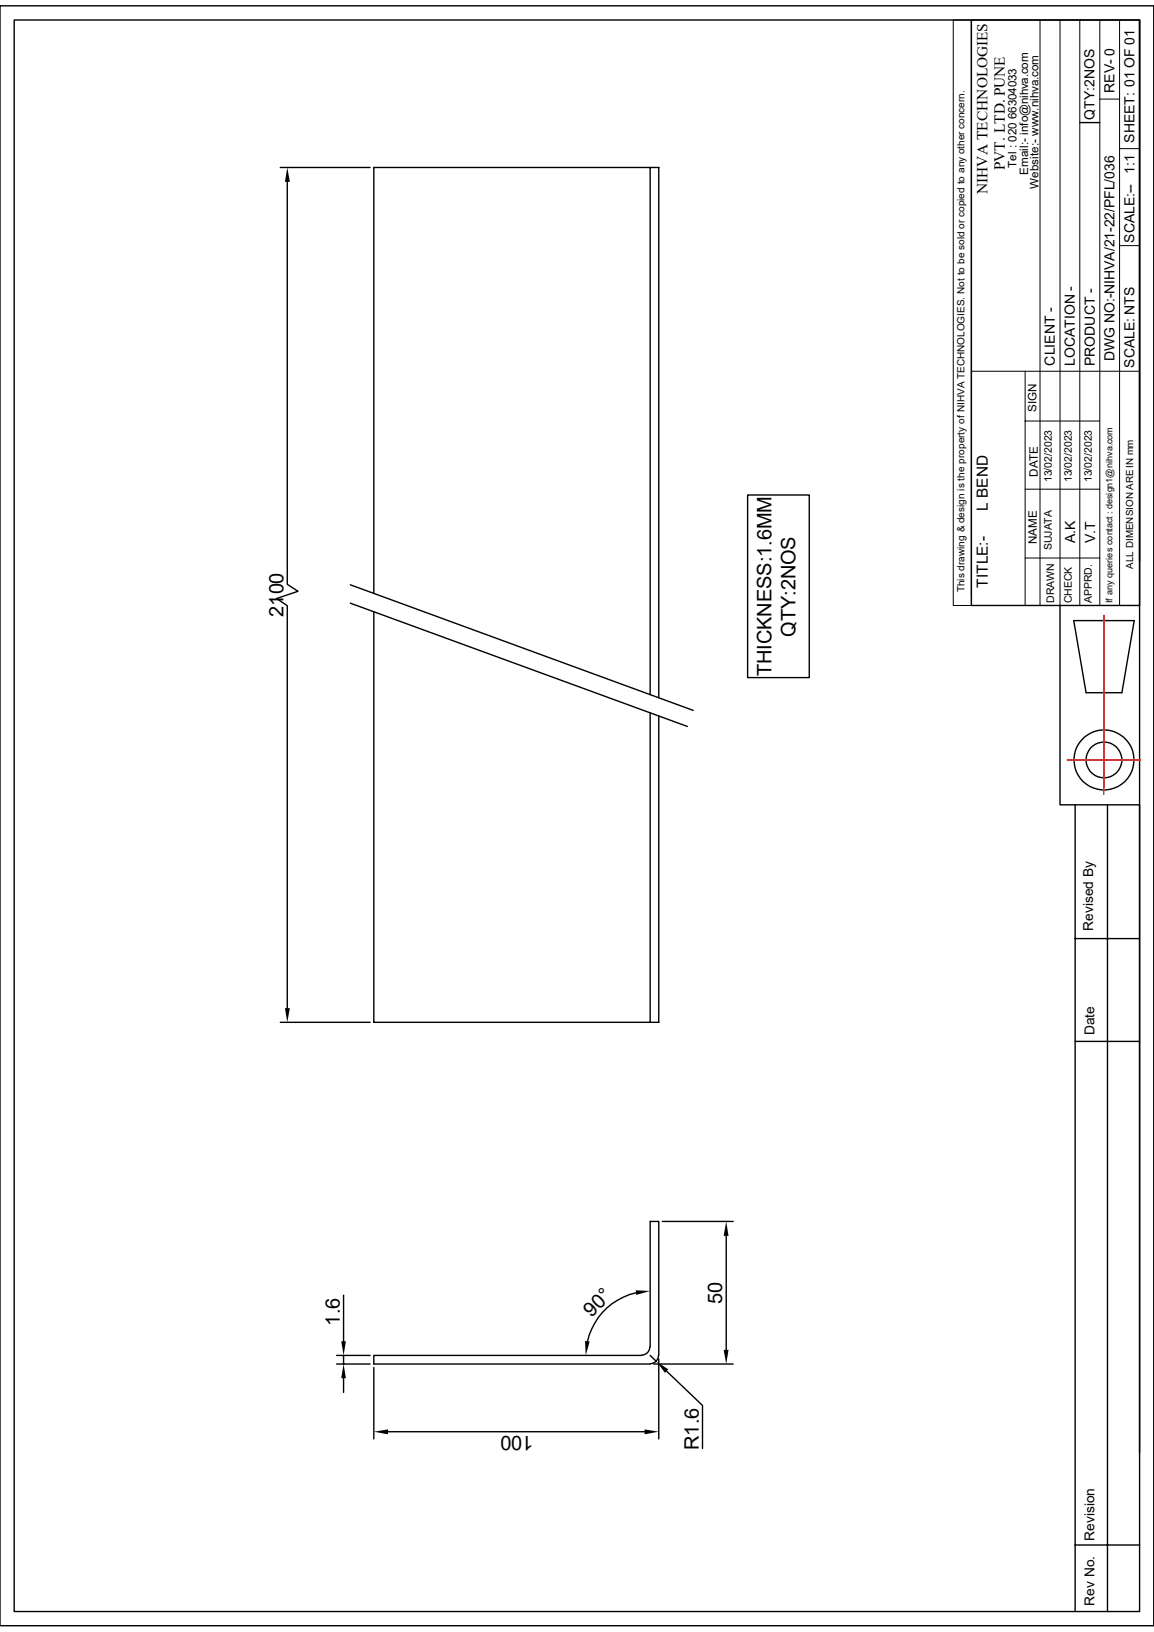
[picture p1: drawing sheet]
<svg xmlns="http://www.w3.org/2000/svg" width="210mm" height="297mm" viewBox="0 0 210 297" stroke-linecap="round" stroke-linejoin="round" font-family="sans-serif">
<g fill="none" stroke="#000" stroke-width=".25">
<path d="M0 1.1h210v294.8h-210zM2.6 3.6h204.8v289.7h-204.8zM176.8 3.6h30.6v106.6h-30.6zM207.4 3.6v98.6M51 30.5h16.4M52.3 33.1v73.2l1.9 1.3-3.9 1.3 2 1.3v73.3M118.3 30.5v95.9M196.5 22.3h3.7M136.1 90.1h11.2v33.2h-11.2zM63.8 109.8l61.3 22.4M63.8 106.4l62.4 22.9M68 108v-77.5h51.9v96.5"/>
<path d="M68 111.3v74.8h51.9v-55.8M192.9 110.2v36.3h14.5v117.8M195.4 112.9h11l-2.2 13.2h-6.5zM118.3 129.7v56.4M195.7 146.5v146.8M201.5 146.5v146.8M195.7 170.8h11.7M51 186.1h16.4M195.7 189.5h11.7M62.5 235.7v8.4M115.7 235.3a11.6 11.6 0 0 0-8.8 8.8M120.5 222.3h12.9"/>
<path d="M132.2 224.9v20.8M61.3 248.2h6.1M61.3 246.7h6.1M62.5 246.7v1.5M62.5 250.8v2.6M68 248.9v13M116.8 246.7h-48.8v1.5h50.3M118.3 245.1a1.55 1.55 0 0 1-1.5 1.5M118.3 245.1v-22.8h1.6v24.4M118.3 246.7l1.2 1.1M119 248.2h14.4M119.8 246.7a1.55 1.55 0 0 1-1.5 1.5"/>
<path d="M119.9 247.3v14.6M121.3 249.6l6.5 6.2v7.8M70.6 260.6h46.7M195.7 281.2h11.7"/>
<circle cx="200.9" cy="138.3" r="3.3"/>
<circle cx="200.9" cy="138.3" r="5.5"/>
</g>
<g fill="none" stroke="#000" stroke-width=".18">
<path d="M173.5 3.6h3.3v106.6h-3.3zM176.8 3.6v104.8M189.3 3.6v106.6M192.9 3.6v106.6M196.5 3.6v106.6M200.2 18h3.6M200.2 3.6v106.6M203.8 3.6v106.6M203.8 27.1h3.6M203.8 44.7h3.6M176.8 67.6h30.6M186.6 67.6v42.6"/>
<path d="M186.6 76.6h13.6M186.6 89h13.6M176.8 110.2h30.6M186.6 101.6h13.6"/>
</g>
<g fill="none" stroke="#f00" stroke-width=".25">
<path d="M200.9 112v.5M200.9 112.6v.2M200.9 112.9v.6M200.9 113.7v.1M200.9 114v.6M200.9 114.7v.2M200.9 115v.6M200.9 115.7v.2M200.9 116v.7M200.9 116.8v.1M200.9 117.1v.6M200.9 117.8v.2"/>
<path d="M200.9 118.1v.6M200.9 118.9v.1M200.9 119.1v.7M200.9 119.9v.2M194.2 138.3h.8M195.2 138.3h.1M195.4 138.3h.6M196.2 138.3h.1M196.4 138.3h.7M197.2 138.3h.2M197.5 138.3h.6M198.2 138.3h.2"/>
<path d="M198.5 138.3h.7M199.3 138.3h.1M199.6 138.3h.6M200.3 138.3h.1M200.6 138.3h.7M200.9 120.2v.6M200.9 120.9v.2M200.9 121.2v.6M200.9 122v.1M200.9 122.3v.6M200.9 123v.1M200.9 123.3v.6"/>
<path d="M200.9 124v.2M200.9 124.3v.7M200.9 125.1v.1M200.9 125.3v.7M200.9 126.1v.2M200.9 126.4v.6M200.9 127.2v.1M200.9 127.4v.7M200.9 128.2v.2M200.9 128.5v.6M200.9 129.2v.2M200.9 129.5v.6"/>
<path d="M200.9 130.3v.1M200.9 130.6v.6M200.9 131.3v.1M200.9 131.6v.6M200.9 132.3v.2M200.9 132.6v.7M200.9 133.4v.1M200.9 133.6v.7M200.9 134.4v.2M200.9 134.7v.6M200.9 135.5v.1M200.9 135.7v.7"/>
<path d="M200.9 136.5v.2M200.9 136.8v.6M200.9 137.5v.2M200.9 137.8v.6M200.9 138.6v.1M200.9 138.9v.6M200.9 139.6v.1M200.9 139.9v.6M201.4 138.3h.1M201.6 138.3h.7M202.4 138.3h.1M202.6 138.3h.7"/>
<path d="M203.5 138.3h.1M203.7 138.3h.6M204.5 138.3h.1M204.7 138.3h.7M205.5 138.3h.2M205.8 138.3h.6M206.5 138.3h.2M206.8 138.3h.8M200.9 143.8v.1M200.9 144v.6M200.9 143v.6M200.9 140.6v.2"/>
<path d="M200.9 140.9v.7M200.9 141.7v.1M200.9 141.9v.7M200.9 142.7v.2"/>
</g>
<path d="M52.3 30.5l.4 2.6h-.8zM51.9 183.5h.8l-.4 2.6zM115.7 234.8l2.6 .1-2.5 .8zM132.2 222.3l.4 2.6h-.9zM62.5 248.2l.4 2.6h-.8zM62.1 244.1h.8l-.4 2.6zM106.5 244.1h.8l-.7 2.6zM119.5 247.8l2.1 1.4-.6 .7zM131.7 245.7h.9l-.4 2.5zM68 260.6l2.6-.5v.9zM117.3 260.1l2.6 .5-2.6 .4z" fill="#000"/>
<g font-size="3.6">
<text x="51.6" y="112.3" transform="rotate(-90 51.6 112.3)">2100</text>
<text x="144.8" y="115.9" transform="rotate(-90 144.8 115.9)">QTY:2NOS</text>
<text x="140.4" y="123.1" transform="rotate(-90 140.4 123.1)">THICKNESS:1.6MM</text>
<text x="107.7" y="239.8" transform="rotate(-45 107.7 239.8)">90°</text>
<text x="131.4" y="237.3" transform="rotate(-90 131.4 237.3)">50</text>
<text x="61.8" y="241.3" transform="rotate(-90 61.8 241.3)">1.6</text>
<text x="97.1" y="261.3" transform="rotate(-180 97.1 261.3)">100</text>
<text x="127.2" y="263.9" transform="rotate(-90 127.2 263.9)">R1.6</text>
</g>
<g font-size="2.8">
<text x="179.7" y="35.3" transform="rotate(-90 179.7 35.3)">NIHVA TECHNOLOGIES</text>
<text x="182.9" y="31" transform="rotate(-90 182.9 31)">PVT. LTD. PUNE</text>
<text x="179.8" y="93" transform="rotate(-90 179.8 93)">L BEND</text>
<text x="179.8" y="107" transform="rotate(-90 179.8 107)">TITLE:-</text>
</g>
<g font-size="2.5">
<text x="202.8" y="16.9" transform="rotate(-90 202.8 16.9)">REV- 0</text>
<text x="199.2" y="21.8" transform="rotate(-90 199.2 21.8)">QTY:2NOS</text>
<text x="206.5" y="25.9" transform="rotate(-90 206.5 25.9)">SHEET: 01 OF 01</text>
<text x="206.5" y="31.7" transform="rotate(-90 206.5 31.7)">1:1</text>
<text x="206.5" y="44.2" transform="rotate(-90 206.5 44.2)">SCALE:--</text>
<text x="202.8" y="65.7" transform="rotate(-90 202.8 65.7)">DWG NO:-NIHVA/21-22/PFL/036</text>
<text x="191.9" y="66.5" transform="rotate(-90 191.9 66.5)">CLIENT -</text>
<text x="195.6" y="66.6" transform="rotate(-90 195.6 66.6)">LOCATION -</text>
<text x="199.2" y="66.6" transform="rotate(-90 199.2 66.6)">PRODUCT -</text>
<text x="206.5" y="66.9" transform="rotate(-90 206.5 66.9)">SCALE: NTS</text>
<text x="195.7" y="98.8" transform="rotate(-90 195.7 98.8)">A.K</text>
<text x="199.3" y="98.8" transform="rotate(-90 199.3 98.8)">V.T</text>
<text x="198.9" y="169.4" transform="rotate(-90 198.9 169.4)">Revised By</text>
<text x="199.2" y="188.4" transform="rotate(-90 199.2 188.4)">Date</text>
<text x="199.2" y="280.4" transform="rotate(-90 199.2 280.4)">Revision</text>
<text x="199.2" y="292.2" transform="rotate(-90 199.2 292.2)">Rev No.</text>
</g>
<g font-size="2.1">
<text x="185" y="30.6" transform="rotate(-90 185 30.6)">Tel : 020 66304033</text>
<text x="187.1" y="31.9" transform="rotate(-90 187.1 31.9)">Email:- info@nihva.com</text>
<text x="189" y="34.4" transform="rotate(-90 189 34.4)">Website:- www.nihva.com</text>
<text x="188.6" y="75" transform="rotate(-90 188.6 75)">SIGN</text>
<text x="188.8" y="86.8" transform="rotate(-90 188.8 86.8)">DATE</text>
<text x="188.7" y="99" transform="rotate(-90 188.7 99)">NAME</text>
</g>
<g font-size="1.9">
<text x="191.4" y="87.8" transform="rotate(-90 191.4 87.8)">13/02/2023</text>
<text x="195.1" y="87.8" transform="rotate(-90 195.1 87.8)">13/02/2023</text>
<text x="198.7" y="87.8" transform="rotate(-90 198.7 87.8)">13/02/2023</text>
<text x="191.4" y="100.2" transform="rotate(-90 191.4 100.2)">SUJATA</text>
<text x="191.9" y="109.7" transform="rotate(-90 191.9 109.7)">DRAWN</text>
<text x="195.1" y="109.8" transform="rotate(-90 195.1 109.8)">CHECK</text>
<text x="198.7" y="109.7" transform="rotate(-90 198.7 109.7)">APPRD.</text>
</g>
<g font-size="1.8">
<text x="175.5" y="107.8" transform="rotate(-90 175.5 107.8)">This drawing &amp; design is the property of NIHVA TECHNOLOGIES. Not to be sold or copied to any other concern.</text>
<text x="206.2" y="103.5" transform="rotate(-90 206.2 103.5)">ALL DIMENSION ARE IN mm</text>
</g>
<text font-size="1.7" x="202.4" y="109.8" transform="rotate(-90 202.4 109.8)">If any queries contact : design1@nihva.com</text>
</svg>
